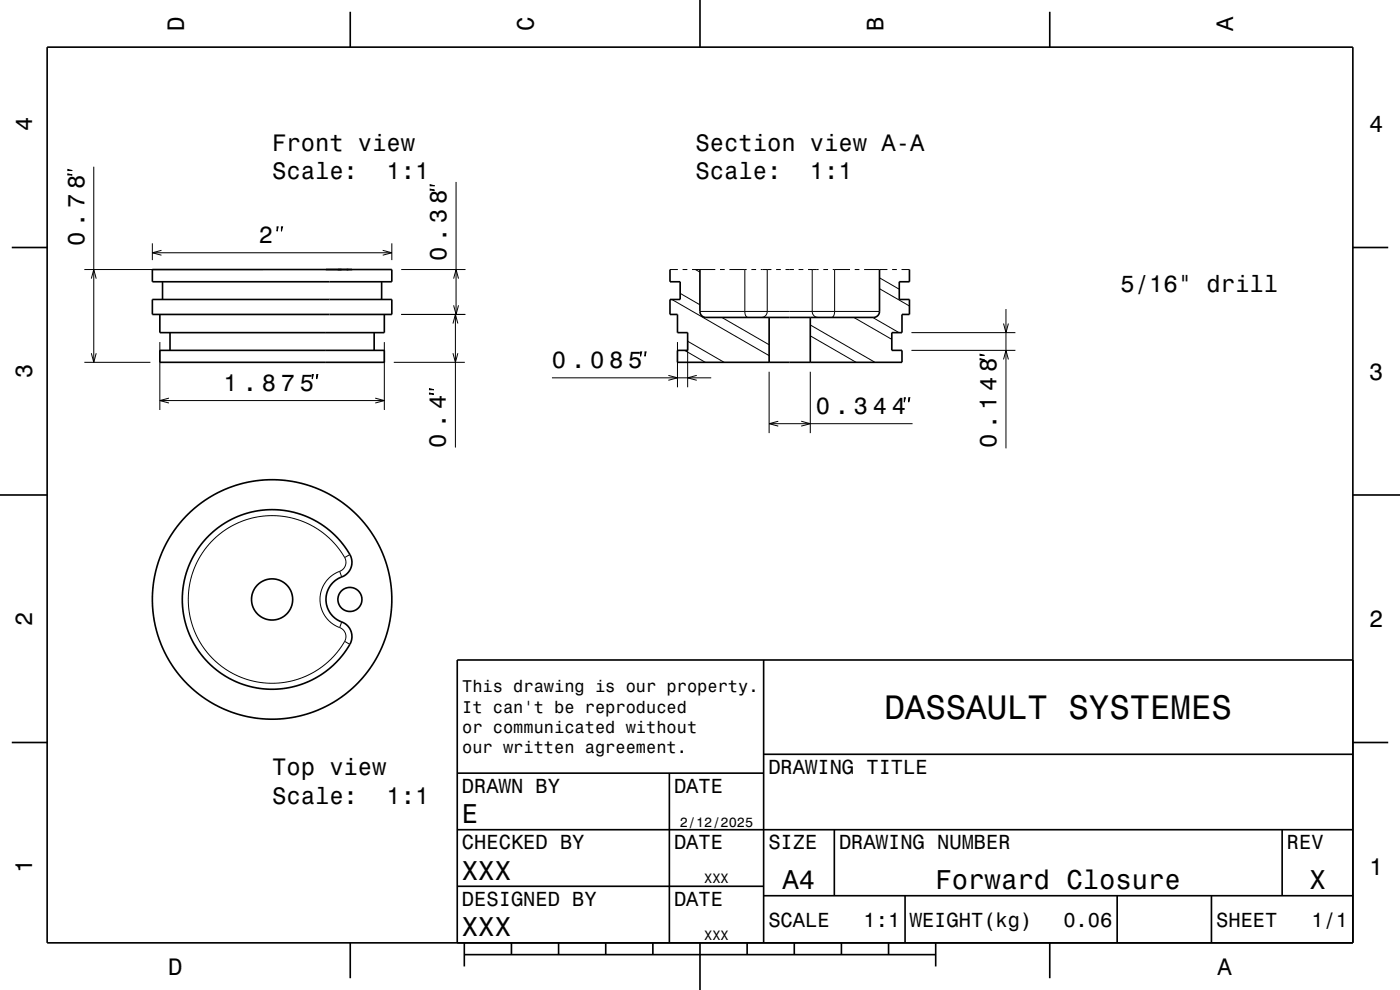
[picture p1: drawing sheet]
<svg xmlns="http://www.w3.org/2000/svg" width="297mm" height="210mm" viewBox="0 0 297 210" stroke-linecap="round" stroke-linejoin="round" font-family="sans-serif">
<g fill="none" stroke="#000" stroke-width=".21">
<path d="M14.4 36.9l.9 .2h-.9zM14.4 35.9l.9 .3h-.9zM19.9 35.4v41.5M91.3 39.2l.9 .2h-.9zM96.8 38.6v28.1M17.9 57.2h37.8M19.4 59.1l.5-1.9 .5 1.9M32.3 51.6v3.6M32.3 53.6h50.8M34.3 53.1l-2 .5 2 .5M58.8 48.1h.2l-.2 1zM59.7 48.1h.2l-.2 1z"/>
<path d="M81.2 53.1l1.9 .5-1.9 .5M83.1 51.6v3.6M85.1 57.2h13.7M91.3 40.1l.9 .2h-.9zM96.2 59.1l.6-1.9 .5 1.9M142.1 57.2h1.7M144.8 57.2h1M146.8 57.2h4.9M147.5 57.2l1 .5M152.7 57.2h1M154.7 57.2h3.7M158 57.2v8.9a1.13 1.13 0 0 0 .6 1.2"/>
<path d="M159.4 57.2h1M161.4 57.2h2.2M162.8 57.2v8.9a1.24 1.24 0 0 1-1.2 1.2M164.6 57.2h1M166.6 57.2h1.8M169.4 57.2h1M171.4 57.2h2.3M172.3 57.2v8.9a1.24 1.24 0 0 0 1.2 1.2M174.7 57.2h1M176.7 57.2h3.6M177.1 57.2v8.9a1.14 1.14 0 0 1-.7 1.2M181.3 57.2h1"/>
<path d="M183.3 57.2h5M186.6 58.9l4.2 2.5M189.3 57.2h1M191.3 57.2h1.6M17.9 76.9h14M19.4 74.9l.5 2 .5-2M33.9 72.6v14.4M66.2 79.5h.3l-.3 .9zM67.2 79.5h.2l-.2 .9zM81.5 72.6v14.4M83.5 76.9h15.1M85.1 66.7h13.7"/>
<path d="M96.1 74.9l.5 2 .5-2M96.1 68.6l.5-1.9 .5 1.9M96.2 64.8l.6 1.9 .5-1.9M96.6 66.7v28.2M135.9 74.6h.2l-.2 1zM136.8 74.6h.3l-.3 1zM141.8 79.6l1.9 .5-1.9 .6M142.5 63.5l20.7 11.9M143.7 72.6v9.5M144.3 62.2l4.2 2.5M145.2 74.3l4.4 2.6M145.9 72.4l7.7 4.5"/>
<path d="M145.9 72.6v9.5M147.8 79.6l-1.9 .5 1.9 .6M148.5 66.1h38.1M153.1 67.3l10.1 5.8M163.2 78.9v13M171.9 68.9l13.7 8M171.9 71.2l9.7 5.7M171.9 78.9v13M181.1 67.3l8.1 4.7M185.1 67.3l5.6 3.3M186.6 61.2l6.3 3.7M193.3 70.6h22.1"/>
<path d="M193.3 74.3h22.1M207.9 76.1l.9 .2h-.9zM207.9 75.1l.9 .3h-.9zM212.9 76.2l.5-1.9 .5 1.9M212.9 68.6l.5 2 .5-2M213.4 65.6v29.5M33.9 85h47.6M35.8 84.5l-1.9 .5 1.9 .5M79.6 84.5l1.9 .5-1.9 .5M91.1 83.4l.9 .2h-.9zM91.1 82.4l.9 .3h-.9zM117.1 80.1h33.8"/>
<path d="M163.2 89.9h30.4M165.1 89.4l-1.9 .5 1.9 .5M170 89.4l1.9 .5-1.9 .5M191.8 84.4h.3l-.3 .9zM192.8 84.4h.2l-.2 .9zM73.1 118.3a2.03 2.03 0 0 1-1 2.9M73.1 118.3l-1.5-2.3-2.1-2.2-2.4-1.8-2.4-1.2-2.9-.9-3-.5-3 .1-2.7 .5-2.5 .9-2.5 1.3-2.3 1.8-2.1 2.2-1.5 2.3-1.2 2.7-.8 2.9-.3 3 .2 2.8 .7 2.9 1.2 2.7 1.5 2.3 1.8 2.1 2.5 2 2.7 1.5 2.6 .9 2.9 .6h3l3-.5 2.6-.8 2.6-1.4 2.4-1.8 1.9-2 1.6-2.4M74.2 117.6l-1.1 .7M72.1 121.2a6.3 6.3 0 0 0-4.2 6 6.3 6.3 0 0 0 4.2 5.9M72.1 133.1a2.03 2.03 0 0 1 1 2.9M72.1 121.2l.4 1.2M72.5 131.9l-.4 1.2"/>
<path d="M73.1 136l1.1 .7"/>
</g>
<g fill="none" stroke="#000" stroke-width=".35">
<path d="M10 10h277v190h-277zM74.3 2.5v7.5M148.5 0v10M222.7 2.5v7.5M2.5 52.5h7.5M32.3 57.2h50.8v2.6h-50.8zM34.5 59.8v3.7M81 59.8v3.7M142.1 57.2v2.6h2.2v3.7h-2.2v3.2h1.6v3.9h2.2v3.7h-2.2v2.6h47.6v-2.6h-2.1v-3.7h2.1v-3.9h1.6v-3.2h-2.1v-3.7h2.1v-2.6M148.5 57.2v8.9a1.27 1.27 0 0 0 1.3 1.2h35.5a1.28 1.28 0 0 0 1.3-1.2v-8.9M287 52.5h7.5M32.3 63.5h50.8v3.2h-50.8z"/>
<path d="M33.9 74.3h47.6v2.6h-47.6zM33.9 66.7v3.9h47.6v-3.9M36.1 70.6v3.7M79.4 70.6v3.7M163.2 67.3v9.6M171.9 67.3v9.6M0 105h10M44.2 113.7l3.1-2.5 3.5-1.8 1.9-.6 2.2-.5 4-.2 2.3 .3 1.9 .5 3.7 1.5 3.3 2.3 2.7 2.9a5.6 5.6 0 0 1 1.8 4.5 3.7 3.7 0 0 1-2.8 2.6 5.1 5.1 0 0 0-2.6 5.1 5.1 5.1 0 0 0 3.8 4.3 3.4 3.4 0 0 1 .7 5.4l-1.3 1.8-1.4 1.5-2.9 2.3-3.6 1.9-3.6 .9-3.7 .3-4-.5-3.7-1.4-1.8-.9-1.8-1.3-2.7-2.6-2.3-3.3-1.5-3.7-.7-4 .2-4 .9-3.8 1.8-3.6 1.3-1.9zM287 105h10M162 140v60M287 140h-190v60M2.5 157.5h7.5"/>
<path d="M287 157.5h7.5M97 176h190M97 164h65M142 164v36M162 160h125M177 176v14M272 176v14M97 188h65M162 190h125M192 190v10M237 190v10M257 190v10"/>
<path d="M74.3 200v7.5M98.5 202.5h100M98.5 200v5M108.5 200v2.5M118.5 200v2.5M128.5 200v2.5M138.5 200v2.5M148.5 200v10M158.5 200v2.5M168.5 200v2.5M178.5 200v2.5M188.5 200v2.5"/>
<path d="M198.5 200v5M222.7 200v7.5"/>
<circle cx="57.7" cy="127.2" r="25.4"/>
<circle cx="57.7" cy="127.2" r="4.4"/>
<circle cx="74.2" cy="127.2" r="2.55"/>
</g>
<text font-size="7.2" x="187.6" y="152.6">DASSAULT SYSTEMES</text>
<g font-size="5.8">
<text x="98" y="174.6">E</text>
<text x="98" y="186.6">XXX</text>
<text x="166" y="188.6">A4</text>
<text x="198.5" y="188.6">Forward Closure</text>
<text x="277.8" y="188.6">X</text>
<text x="98" y="198.6">XXX</text>
</g>
<g font-size="5">
<text x="39" y="6.5" transform="rotate(-90 39 6.5)">D</text>
<text x="113.2" y="6.5" transform="rotate(-90 113.2 6.5)">C</text>
<text x="187.4" y="6.5" transform="rotate(-90 187.4 6.5)">B</text>
<text x="261.6" y="6.5" transform="rotate(-90 261.6 6.5)">A</text>
<text x="6.8" y="27.8" transform="rotate(-90 6.8 27.8)">4</text>
<text x="290.5" y="28.1">4</text>
<text x="57.7" y="32">Front view</text>
<text x="147.5" y="32">Section view A-A</text>
<text x="57.7" y="38.1">Scale:</text>
<text x="82" y="38.1">1:1</text>
<text x="147.5" y="38.1">Scale:</text>
<text x="171.8" y="38.1">1:1</text>
<text x="17.9" y="52.2" transform="rotate(-90 17.9 52.2)">0 . 7 8</text>
<text x="54.9" y="51.6">2</text>
<text x="94.8" y="55.4" transform="rotate(-90 94.8 55.4)">0 . 3 8</text>
<text x="237.7" y="62">5/16&quot; drill</text>
<text x="6.8" y="80.3" transform="rotate(-90 6.8 80.3)">3</text>
<text x="47.4" y="83">1 . 8 7 5</text>
<text x="117.1" y="78.1">0 . 0 8 5</text>
<text x="290.5" y="80.6">3</text>
<text x="173" y="87.9">0 . 3 4 4</text>
<text x="94.6" y="94.9" transform="rotate(-90 94.6 94.9)">0 . 4</text>
<text x="211.4" y="95.1" transform="rotate(-90 211.4 95.1)">0 . 1 4 8</text>
<text x="6.8" y="132.8" transform="rotate(-90 6.8 132.8)">2</text>
<text x="290.5" y="133.1">2</text>
<text x="57.7" y="164.4">Top view</text>
<text x="57.7" y="170.5">Scale:</text>
<text x="82" y="170.5">1:1</text>
<text x="6.8" y="185.3" transform="rotate(-90 6.8 185.3)">1</text>
<text x="290.5" y="185.6">1</text>
<text x="35.7" y="206.8">D</text>
<text x="258.3" y="206.8">A</text>
</g>
<g font-size="4.3">
<text x="163" y="164.2">DRAWING TITLE</text>
<text x="98" y="168.2">DRAWN BY</text>
<text x="143" y="168.2">DATE</text>
<text x="98" y="180.2">CHECKED BY</text>
<text x="143" y="180.2">DATE</text>
<text x="163" y="180.2">SIZE</text>
<text x="178" y="180.2">DRAWING NUMBER</text>
<text x="273" y="180.2">REV</text>
<text x="98" y="192.2">DESIGNED BY</text>
<text x="143" y="192.2">DATE</text>
<text x="163" y="196.6">SCALE</text>
<text x="183.2" y="196.6">1:1</text>
<text x="193" y="196.6">WEIGHT(kg)</text>
<text x="225.6" y="196.6">0.06</text>
<text x="258" y="196.6">SHEET</text>
<text x="278.2" y="196.6">1/1</text>
</g>
<g font-size="3.6">
<text x="98.1" y="146.8">This drawing is our property.</text>
<text x="98.1" y="151.2">It can't be reproduced</text>
<text x="98.1" y="155.5">or communicated without</text>
<text x="98.1" y="159.8">our written agreement.</text>
</g>
<g font-size="2.9">
<text x="144.2" y="175.3">2/12/2025</text>
<text x="149.4" y="187.3">XXX</text>
<text x="149.4" y="199.3">XXX</text>
</g>
</svg>
